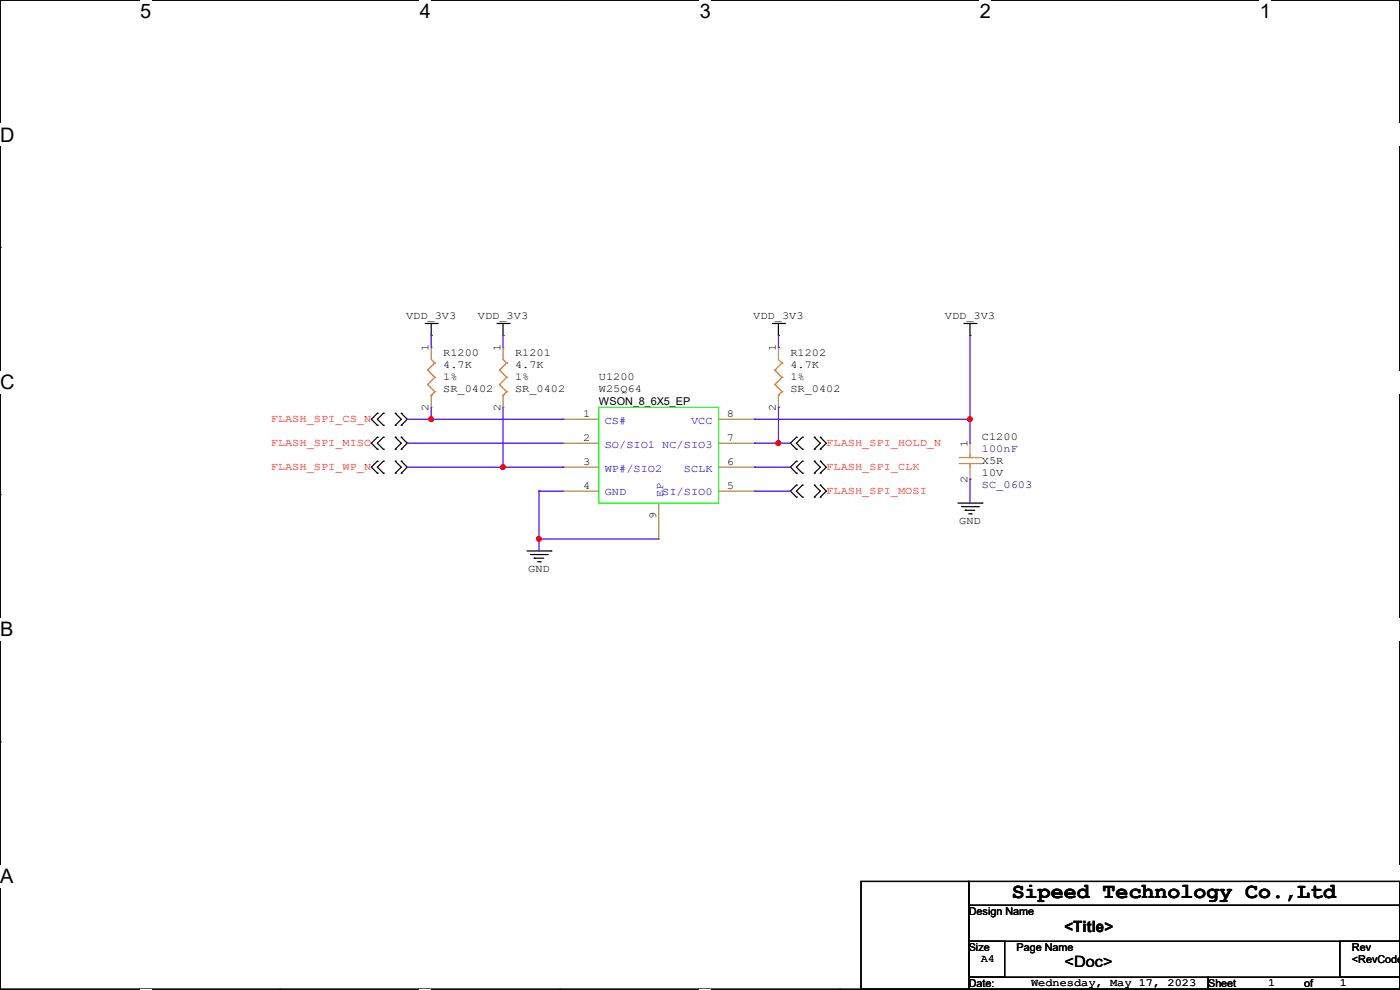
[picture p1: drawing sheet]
<svg xmlns="http://www.w3.org/2000/svg" width="297mm" height="210mm" viewBox="0 0 297 210" stroke-linecap="round" stroke-linejoin="round" font-family="sans-serif">
<path d="M0 0h297v209.8h-297z" fill="none" stroke="#000" stroke-width=".25"/>
<g fill="#fff">
<path d="M29.7 0h2.4v4.8h-2.4z"/>
<path d="M29.7 209.8h2.4v.2h-2.4z"/>
</g>
<path d="M59.4 0h.1M59.4 209.8h.1" fill="none" stroke="#000" stroke-width=".25"/>
<g fill="#fff">
<path d="M89.1 0h2.3v4.8h-2.3z"/>
<path d="M89.1 209.8h2.3v.2h-2.3z"/>
</g>
<path d="M118.8 0h.1M118.8 209.8h.1" fill="none" stroke="#000" stroke-width=".25"/>
<g fill="#fff">
<path d="M148.5 0h2.3v4.8h-2.3z"/>
<path d="M148.5 209.8h2.3v.2h-2.3z"/>
</g>
<path d="M178.2 0h.1M178.2 209.8h.1" fill="none" stroke="#000" stroke-width=".25"/>
<g fill="#fff">
<path d="M207.9 0h2.3v4.8h-2.3z"/>
<path d="M207.9 209.8h2.3v.2h-2.3z"/>
</g>
<path d="M237.6 0h.1M237.6 209.8h.1" fill="none" stroke="#000" stroke-width=".25"/>
<g fill="#fff">
<path d="M267.3 0h2.3v4.8h-2.3z"/>
<path d="M267.3 209.8h2.3v.2h-2.3z"/>
<path d="M0 26.2h3.1v4.8h-3.1z"/>
<path d="M297 26.2v4.8z"/>
<path d="M0 78.7h3.1v4.7h-3.1z"/>
<path d="M297 78.7v4.7z"/>
</g>
<path d="M0 52.5h.1M297 52.5h.1" fill="none" stroke="#000" stroke-width=".25"/>
<g fill="#fff">
<path d="M0 131.1h2.9v4.8h-2.9z"/>
<path d="M297 131.1v4.8z"/>
</g>
<path d="M0 104.9h.1M297 104.9h.1" fill="none" stroke="#000" stroke-width=".25"/>
<g fill="#fff">
<path d="M0 183.6h2.9v4.7h-2.9z"/>
<path d="M296.9 183.6h.1v4.7h-.1z"/>
</g>
<g fill="none" stroke="#000" stroke-width=".25">
<path d="M90.2 68.6h2.6M91.5 71.2h.1M91.5 68.6v2.6M92.8 68.6h.1M105.5 68.6h2.5M106.7 71.2h.1M106.7 68.6v2.6M108 68.6h.1M163.9 68.6h2.5M165.1 71.2h.1M165.1 68.6v2.6M166.4 68.6h.1"/>
<path d="M204.5 68.6h2.6M205.8 71.2h.1M205.8 68.6v2.6M207.1 68.6h.1M80.1 97.8h.1M80.1 95.3h.1M80.1 92.8h.1M80.1 90.2h.1M80.1 87.7h.1M80.1 97.8l-1.3 1.3 1.3 1.3M80.1 92.8l-1.3 1.2 1.3 1.3M80.1 87.7l-1.3 1.2 1.3 1.3"/>
<path d="M81.3 97.8h.1M81.3 95.3h.1M81.3 92.8h.1M81.3 90.2h.1M81.3 87.7h.1M81.3 92.8l-1.2 1.2 1.2 1.3M81.3 97.8l-1.2 1.3 1.2 1.3M81.3 87.7l-1.2 1.2 1.2 1.3M83.9 97.8h.1M83.9 95.3h.1M83.9 92.8h.1M83.9 90.2h.1"/>
<path d="M83.9 87.7h.1M83.9 97.8l1.2 1.3-1.2 1.3M83.9 92.8l1.2 1.2-1.2 1.3M83.9 87.7l1.2 1.2-1.2 1.3M85.1 97.8h.1M85.1 92.8h.1M85.1 95.3h.1M85.1 87.7h.1M85.1 90.2h.1M85.1 97.8l1.3 1.3-1.3 1.3M85.1 92.8l1.3 1.2-1.3 1.3M85.1 87.7l1.3 1.2-1.3 1.3"/>
<path d="M169 92.8h.1M169 95.3h.1M169 97.8h.1M169 92.8l-1.3 1.2 1.3 1.3M169 97.8l-1.3 1.3 1.3 1.3M170.2 95.3h.1M170.2 92.8h.1M170.2 97.8h.1M170.2 92.8l-1.2 1.2 1.2 1.3M170.2 97.8l-1.2 1.3 1.2 1.3M172.8 95.3h.1M172.8 92.8h.1"/>
<path d="M172.8 97.8h.1M172.8 97.8l1.2 1.3-1.2 1.3M172.8 92.8l1.2 1.2-1.2 1.3M174 95.3h.1M174 92.8h.1M174 97.8h.1M174 92.8l1.3 1.2-1.3 1.3M174 97.8l1.3 1.3-1.3 1.3M80.1 100.4h.1M81.3 100.4h.1M83.9 100.4h.1M85.1 100.4h.1"/>
<path d="M111.8 116.9h5.1M112.6 117.6h3.5M113.3 118.4h.1M113.3 118.4h2.1M114.1 119.2h.5M114.6 119.2h.1M116.1 117.6h.1M116.9 116.9h.1M169 102.9h.1M169 105.5h.1M169 100.4h.1M169 102.9l-1.3 1.3 1.3 1.3"/>
<path d="M170.2 105.5h.1M170.2 102.9h.1M170.2 100.4h.1M170.2 102.9l-1.2 1.3 1.2 1.3M172.8 105.5h.1M172.8 102.9h.1M172.8 100.4h.1M172.8 102.9l1.2 1.3-1.2 1.3M174 105.5h.1M174 102.9h.1M174 100.4h.1M174 102.9l1.3 1.3-1.3 1.3"/>
<path d="M203.2 106.7h5.1M204 107.5h3.6M204.8 108.2h.1M204.8 108.2h2M205.5 109h.5M206 109h.1M207.6 107.5h.1M208.3 106.7h.1M0 157.4h.1M297 157.4h.1M182.7 187h22.8v22.8h-22.8zM205.5 187h91.5v5.1h-91.5z"/>
<path d="M205.5 192.1h91.5v7.6h-91.5zM205.5 199.7h7.6v7.6h-7.6zM284.3 199.7h12.7v7.6h-12.7zM205.5 207.3h50.8v2.5h-50.8zM256.3 207.3h40.7v2.5h-40.7z"/>
</g>
<path d="M127 86.4h25.4v20.3h-25.4z" fill="none" stroke="#0f0" stroke-width=".25"/>
<g fill="none" stroke="#a84" stroke-width=".25">
<path d="M91.5 73.7h.1M91.5 73.7v2.5M106.7 73.7h.1M106.7 73.7v2.5M165.1 73.7h.1M165.1 73.7v2.5M91.5 86.4h.1M91.5 83.9v2.5M106.7 86.4h.1M106.7 83.9v2.5M119.4 88.9h.1M119.4 94h.1"/>
<path d="M119.4 99.1h.1M119.4 88.9h7.6M119.4 94h7.6M119.4 99.1h7.6M152.4 88.9h7.7M152.4 94h7.7M152.4 99.1h7.7M160.1 94h.1M160.1 99.1h.1M160.1 88.9h.1M165.1 86.4h.1M165.1 83.9v2.5"/>
<path d="M205.8 94h.1M205.8 94v2.6M205.8 99.1v2.5M119.4 104.2h.1M119.4 104.2h7.6M139.7 114.3h.1M139.7 106.7v7.6M152.4 104.2h7.7M160.1 104.2h.1M205.8 101.6h.1"/>
</g>
<g fill="none" stroke="#cc8006" stroke-width=".25">
<path d="M90.7 78.5h.1M90.7 78.5l1.5 1.6M91.5 76.2l.7 .8M92.2 77h.1M92.2 77l-1.5 1.5M106 78.5h.1M106 78.5l1.5 1.6M106.7 76.2l.8 .8M107.5 77h.1M107.5 77l-1.5 1.5M164.4 78.5h.1M164.4 78.5l1.5 1.6"/>
<path d="M165.1 76.2l.8 .8M165.9 77h.1M165.9 77l-1.5 1.5M90.7 81.6h.1M90.7 81.6l1.5 1.5M91.5 83.9h.1M92.2 80.1h.1M92.2 83.1h.1M92.2 80.1l-1.5 1.5M92.2 83.1l-.7 .8M106 81.6h.1M106 81.6l1.5 1.5"/>
<path d="M106.7 83.9h.1M107.5 80.1h.1M107.5 83.1h.1M107.5 80.1l-1.5 1.5M107.5 83.1l-.8 .8M164.4 81.6h.1M164.4 81.6l1.5 1.5M165.1 83.9h.1M165.9 80.1h.1M165.9 83.1h.1M165.9 80.1l-1.5 1.5M165.9 83.1l-.8 .8"/>
<path d="M203.5 98.3h4.6M203.5 97.1h4.6M205.8 97.1h.1M205.8 98.3h.1M205.8 96.6v.5M205.8 98.3v.8M208.1 98.3h.1M208.1 97.1h.1"/>
</g>
<g fill="none" stroke="#4200ff" stroke-width=".25">
<path d="M91.5 71.2h.1M91.5 71.2v2.5M106.7 71.2h.1M106.7 71.2v2.5M165.1 73.7h.1M165.1 71.2v2.5M205.8 71.2v22.8M86.4 94h.1M86.4 88.9h33M86.4 94h33M86.4 99.1h33M91.5 88.9h.1"/>
<path d="M91.5 86.4v2.5M106.7 99.1h.1M106.7 86.4v12.7M119.4 88.9h.1M119.4 99.1h.1M160.1 88.9h.1M160.1 94h.1M160.1 99.1h.1M160.1 88.9h45.7M160.1 94h7.6M160.1 99.1h7.6M165.1 86.4h.1"/>
<path d="M165.1 94h.1M165.1 86.4v7.6M205.8 88.9h.1M114.3 104.2h.1M114.3 114.3h.1M114.3 104.2v12.7M114.3 104.2h5.1M114.3 114.3h25.4M160.1 104.2h7.6M167.7 104.2h.1M205.8 101.6h.1M205.8 101.6v5.1"/>
</g>
<g fill="#f00" stroke="#f00" stroke-width=".25">
<circle cx="205.8" cy="88.9" r=".49"/>
<circle cx="165.1" cy="94" r=".49"/>
<circle cx="114.3" cy="114.3" r=".49"/>
<circle cx="91.5" cy="88.9" r=".49"/>
<circle cx="106.7" cy="99.1" r=".49"/>
</g>
<text font-size="4.6" x="214.7" y="190.5">Sipeed Technology Co.,Ltd</text>
<g font-size="4.2">
<text x="29.7" y="3.9">5</text>
<text x="89.1" y="3.9">4</text>
<text x="148.5" y="3.9">3</text>
<text x="207.9" y="3.9">2</text>
<text x="267.3" y="3.9">1</text>
<text x="0" y="30.1">D</text>
<text x="0" y="82.5">C</text>
<text x="0" y="135">B</text>
<text x="0" y="187.4">A</text>
<text x="297" y="187.4">A</text>
</g>
<g font-size="3.3">
<text x="225.9" y="197.7">&lt;Title&gt;</text>
<text x="225.8" y="205.2">&lt;Doc&gt;</text>
</g>
<g font-size="2.3">
<text x="86.1" y="67.7">VDD_3V3</text>
<text x="101.4" y="67.7">VDD_3V3</text>
<text x="159.8" y="67.7">VDD_3V3</text>
<text x="200.4" y="67.7">VDD_3V3</text>
<text x="90.9" y="74.5" transform="rotate(-90 90.9 74.5)">1</text>
<text x="94" y="75.6">R1200</text>
<text x="106.2" y="74.5" transform="rotate(-90 106.2 74.5)">1</text>
<text x="109.3" y="75.6">R1201</text>
<text x="164.6" y="74.5" transform="rotate(-90 164.6 74.5)">1</text>
<text x="167.7" y="75.6">R1202</text>
<text x="94" y="78.1">4.7K</text>
<text x="94" y="83.2">SR_0402</text>
<text x="94" y="80.6">1%</text>
<text x="109.3" y="78.1">4.7K</text>
<text x="109.3" y="83.2">SR_0402</text>
<text x="109.3" y="80.6">1%</text>
<text x="127" y="80.6">U1200</text>
<text x="127" y="83.2">W25Q64</text>
<text x="167.7" y="78.1">4.7K</text>
<text x="167.7" y="83.2">SR_0402</text>
<text x="167.7" y="80.6">1%</text>
<text x="90.9" y="87.2" transform="rotate(-90 90.9 87.2)">2</text>
<text x="106.2" y="87.2" transform="rotate(-90 106.2 87.2)">2</text>
<text x="123.7" y="88.4">1</text>
<text x="127" y="85.9">WSON_8_6X5_EP</text>
<text x="154.2" y="88.4">8</text>
<text x="164.6" y="87.2" transform="rotate(-90 164.6 87.2)">2</text>
<text x="123.7" y="93.5">2</text>
<text x="154.2" y="93.5">7</text>
<text x="205.2" y="94.8" transform="rotate(-90 205.2 94.8)">1</text>
<text x="208.3" y="93.3">C1200</text>
<text x="123.7" y="98.6">3</text>
<text x="154.2" y="98.6">6</text>
<text x="208.3" y="98.4">X5R</text>
<text x="208.3" y="101">10V</text>
<text x="123.7" y="103.6">4</text>
<text x="154.2" y="103.6">5</text>
<text x="205.2" y="102.4" transform="rotate(-90 205.2 102.4)">2</text>
<text x="139.2" y="110" transform="rotate(-90 139.2 110)">9</text>
<text x="203.5" y="111.1">GND</text>
<text x="112.1" y="121.3">GND</text>
<text x="205.5" y="194.1">Design Name</text>
<text x="205.5" y="201.8">Size</text>
<text x="215.7" y="201.8">Page Name</text>
<text x="286.8" y="201.8">Rev</text>
<text x="205.5" y="209.4">Date:</text>
<text x="208.1" y="204.1">A4</text>
<text x="218.7" y="209.2">Wednesday, May 17, 2023</text>
<text x="256.3" y="209.4">Sheet</text>
<text x="269" y="209.2">1</text>
<text x="276.7" y="209.4">of</text>
<text x="284.3" y="209.2">1</text>
<text x="286.8" y="204.3">&lt;RevCode&gt;</text>
</g>
<g font-size="2.3" fill="#f00">
<text x="57.4" y="89.5">FLASH_SPI_CS_N</text>
<text x="57.4" y="94.6">FLASH_SPI_MISO</text>
<text x="175.3" y="94.6">FLASH_SPI_HOLD_N</text>
<text x="57.4" y="99.7">FLASH_SPI_WP_N</text>
<text x="175.3" y="99.7">FLASH_SPI_CLK</text>
<text x="175.3" y="104.8">FLASH_SPI_MOSI</text>
</g>
<g font-size="2.3" fill="#00c">
<text x="128.3" y="89.9">CS#</text>
<text x="146.6" y="89.9">VCC</text>
<text x="128.3" y="95">SO/SIO1 NC/SIO3</text>
<text x="128.3" y="100">WP#/SIO2</text>
<text x="145.1" y="100">SCLK</text>
<text x="128.3" y="105.1">GND</text>
<text x="140.5" y="105.1">SI/SIO0</text>
<text x="140.7" y="105.5" transform="rotate(-90 140.7 105.5)">EP</text>
</g>
<g font-size="2.3" fill="#000080">
<text x="208.3" y="95.9">100nF</text>
<text x="208.3" y="103.5">SC_0603</text>
</g>
</svg>
